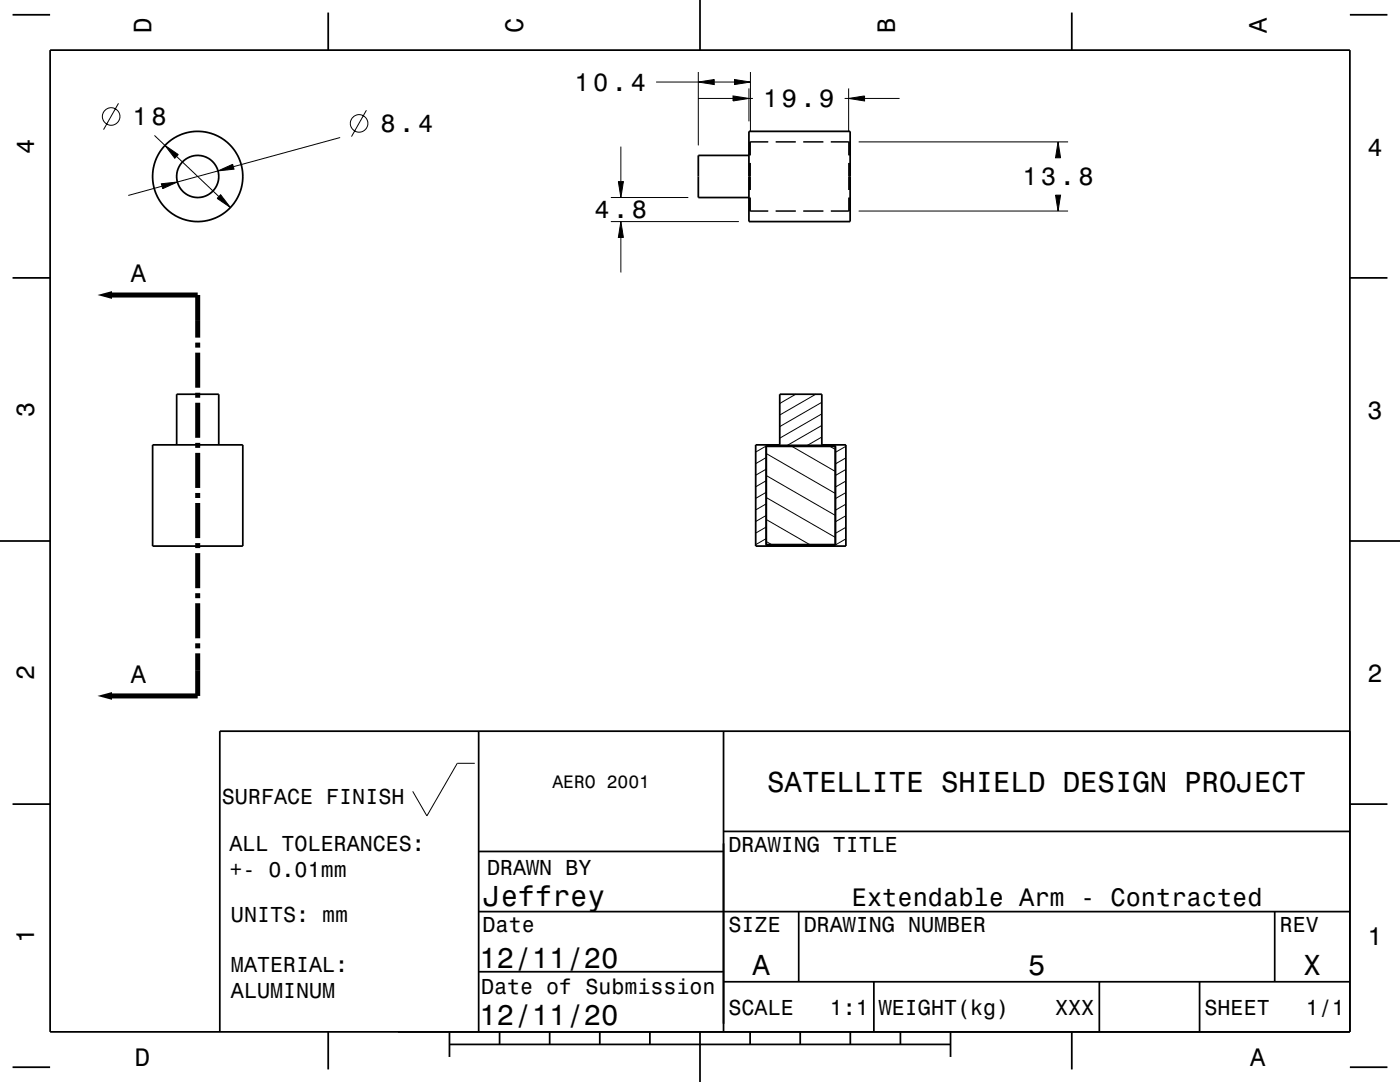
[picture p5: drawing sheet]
<svg xmlns="http://www.w3.org/2000/svg" width="279mm" height="216mm" viewBox="0 0 279 216" stroke-linecap="round" stroke-linejoin="round" font-family="sans-serif">
<g fill="none" stroke="#000" stroke-width=".2">
<path d="M130.9 16.4h8.5M139.3 19.6h7M139.4 16.4l3.1-.5v1zM139.4 14.4v14.6M142.5 16.4h4.1M146.3 19.1l3.2 .5-3.2 .5zM146.6 15.9l3.2 .5-3.2 .5zM149.5 17.6v6.6M149.5 19.6h.8M149.8 14.4v11.9M168.6 19.6h.8M169.4 19.6l3.1-.5v1z"/>
<path d="M169.4 17.6v8.7M172.5 19.6h7M23.6 20.6l-2.9 5.3M30.8 27l2.1 2M32.2 36.7l3.2-.4-2.9 1.3zM32.3 37.2l-6.7 1.8M32.9 29l2.7 1.8-.7 .8zM35.2 31.2l8.5 8M43.5 34.1l2.9-1.3 .3 1zM43.5 34.1l-8.1 2.2M44 38.9l2 2.5-2.7-1.8zM67.9 27.4l-21.3 5.9"/>
<path d="M73.1 22l-3 5.3M121.9 39.4h15.5M123.4 36.2h1l-.5 3.2zM123.9 29.3v6.9M149.6 39.4v2.7h3.7M149.6 32.5v5.4M149.8 28.3v2.7M149.8 32.5v5.4M149.8 39.4v2.7M153.3 28.3h-3.7v2.7M154.8 28.3h4M160.3 28.3h4"/>
<path d="M165.8 28.3h3.8v2.7M169.4 28.3v2.7M169.4 32.5v5.4M169.4 39.4v2.7M169.6 39.4v2.7h-3.8M169.6 32.5v5.4M171.4 28.3h41.8M210.7 38.9h1l-.5 3.2zM211.2 28.3l.5 3.2h-1zM121.9 44.2h25.6M123.9 44.2l.5 3.2h-1zM123.9 47.4v7"/>
<path d="M154.8 42.1h4M160.3 42.1h4M171.4 42.1h41.8M158.8 78.7l-3.2 1.8M162.8 78.7l-7.2 4.1M152.9 90.5l13.8 8M152.9 94.9l13.8 7.9M152.9 99.3l13.8 7.9M152.9 98.2l-2.1 1.2M152.9 95.9l-2.1 1.2M152.9 93.6l-2.1 1.2M152.9 91.3l-2.1 1.2"/>
<path d="M152.9 89l-2.1 1.2M153.3 88.8l-.2 .1M158 89.1l8.7 5M164 87.2l-2.9 1.7M164 84.9l-6.9 4M164 82.6l-8.4 4.8M164 80.3l-8.4 4.8M165.3 88.8l-.2 .1M165.6 89.1l1.1 .6M168.8 98.3l-2.1 1.2M168.8 96l-2.1 1.2M168.8 93.7l-2.1 1.2"/>
<path d="M168.8 91.4l-2.1 1.2M168.8 89.1l-2.1 1.2M152.9 103.7l8.7 5M152.9 108l1.1 .7M152.9 107.5l-2.1 1.2M152.9 105.2l-2.1 1.2M152.9 102.8l-2.1 1.3M152.9 100.5l-2.1 1.3M154.5 108.9l-.2 .1M158.5 108.9l-.2 .1M162.5 108.9l-.2 .1M166.5 108.9l-.2 .1"/>
<path d="M168.8 107.5l-2.1 1.2M168.8 105.2l-2.1 1.2M168.8 102.9l-2.1 1.2M168.8 100.6l-2.1 1.2M94.8 152.3h-3.5l-6.1 10.5-2.8-4.9"/>
<circle cx="22.2" cy="23.2" r="1.75"/>
<circle cx="71.7" cy="24.6" r="1.75"/>
</g>
<g fill="none" stroke="#000" stroke-width=".35">
<path d="M2.5 2.9h7.5M10 10h259.4v195.9h-259.4zM65.5 2.5v7.5M139.7 0v10M213.9 2.5v7.5M269.4 2.9h7.5M149.5 31h-10.1v8.4h10.1M149.5 26.2h20.2v18h-20.2zM2.5 55.4h7.5M269.4 55.4h7.5M155.6 78.7h8.4v10.1h4.8v20.2h-18v-20.2h4.8zM30.5 88.8h18v20.2h-18z"/>
<path d="M35.3 88.8v-10.1h8.4v10.1M152.9 88.9h13.8v20h-13.8zM152.9 89.1h13.8M0 107.9h10M152.9 108.7h13.8M269.4 107.9h10M95.5 145.9v60M144.4 145.9v60M269.4 145.9h-225.5v60M2.5 160.5h7.5M95.5 169.9h48.9M144.4 165.9h125"/>
<path d="M269.4 160.5h7.5M95.5 193.9h48.9M95.5 181.9h173.9M144.4 195.9h125M159.4 181.9v14M174.4 195.9v10M219.4 195.9v10M239.4 195.9v10M254.4 181.9v14M2.5 213h7.5M65.5 205.9v7.5M89.7 208.4h100"/>
<path d="M89.7 205.9v5M99.7 205.9v2.5M109.7 205.9v2.5M119.7 205.9v2.5M129.7 205.9v2.5M139.7 205.9v10M149.7 205.9v2.5M159.7 205.9v2.5M169.7 205.9v2.5M179.7 205.9v2.5M189.7 205.9v5M213.9 205.9v7.5"/>
<path d="M269.4 213h7.5"/>
<circle cx="39.5" cy="35.2" r="4.2"/>
<circle cx="39.5" cy="35.2" r="9"/>
</g>
<g fill="none" stroke="#000" stroke-width="1" stroke-linecap="butt">
<path d="M22.4 58.9h17.1v8.5M39.5 68.4v1M39.5 70.4v7M39.5 78.4v1M39.5 80.4v7M39.5 88.4v1M39.5 90.4v7M39.5 98.4v1M39.5 100.4v7M39.5 108.4v1M39.5 110.4v7M39.5 118.4v1"/>
<path d="M39.5 120.4v7M39.5 128.4v1M39.5 130.4v8.5h-17.1"/>
</g>
<g fill="#000">
<path d="M139.4 16.4l3.1-.5v1z" fill-rule="evenodd"/>
<path d="M146.6 15.9l3.2 .5-3.2 .5z" fill-rule="evenodd"/>
<path d="M169.4 19.6l3.1-.5v1z" fill-rule="evenodd"/>
<path d="M32.2 36.7l3.2-.4-2.9 1.3z" fill-rule="evenodd"/>
<path d="M32.9 29l2.7 1.8-.7 .8z" fill-rule="evenodd"/>
<path d="M44 38.9l2 2.5-2.7-1.8z" fill-rule="evenodd"/>
<path d="M43.5 34.1l2.9-1.3 .3 1z" fill-rule="evenodd"/>
<path d="M123.4 36.2h1l-.5 3.2z" fill-rule="evenodd"/>
<path d="M146.3 19.1l3.2 .5-3.2 .5z" fill-rule="evenodd"/>
<path d="M210.7 38.9h1l-.5 3.2z" fill-rule="evenodd"/>
<path d="M211.2 28.3l.5 3.2h-1z" fill-rule="evenodd"/>
<path d="M19.5 58.9l2.9-.8v1.5z" fill-rule="evenodd"/>
<path d="M123.9 44.2l.5 3.2h-1z" fill-rule="evenodd"/>
<path d="M19.5 138.9l2.9-.8v1.5z" fill-rule="evenodd"/>
</g>
<g font-size="5.8">
<text x="153.1" y="158">SATELLITE SHIELD DESIGN PROJECT</text>
<text x="96.5" y="180.8">Jeffrey</text>
<text x="95.7" y="193.1">12/11/20</text>
<text x="150.2" y="194.5">A</text>
<text x="205.2" y="194.5">5</text>
<text x="260.2" y="194.5">X</text>
<text x="95.7" y="204.5">12/11/20</text>
</g>
<g font-size="5">
<text x="30.2" y="6.5" transform="rotate(-90 30.2 6.5)">D</text>
<text x="104.4" y="6.5" transform="rotate(-90 104.4 6.5)">C</text>
<text x="178.6" y="6.5" transform="rotate(-90 178.6 6.5)">B</text>
<text x="252.8" y="6.5" transform="rotate(-90 252.8 6.5)">A</text>
<text x="114.7" y="18.1">10.4</text>
<text x="152.3" y="21.4">19.9</text>
<text x="26.5" y="25">18</text>
<text x="76" y="26.4">8.4</text>
<text x="6.8" y="30.7" transform="rotate(-90 6.8 30.7)">4</text>
<text x="272.9" y="31">4</text>
<text x="204" y="37">13.8</text>
<text x="118.7" y="43.6">4.8</text>
<text x="26.1" y="56.2">A</text>
<text x="6.8" y="83.2" transform="rotate(-90 6.8 83.2)">3</text>
<text x="272.9" y="83.5">3</text>
<text x="6.8" y="135.7" transform="rotate(-90 6.8 135.7)">2</text>
<text x="26.1" y="136.2">A</text>
<text x="272.9" y="136">2</text>
<text x="170" y="180.8">Extendable Arm - Contracted</text>
<text x="6.8" y="188.2" transform="rotate(-90 6.8 188.2)">1</text>
<text x="272.9" y="188.5">1</text>
<text x="26.9" y="212.7">D</text>
<text x="249.5" y="212.7">A</text>
</g>
<g font-size="4.3">
<text x="44.3" y="160.4">SURFACE FINISH</text>
<text x="45.8" y="169.8">ALL TOLERANCES:</text>
<text x="145.4" y="170.1">DRAWING TITLE</text>
<text x="45.8" y="174.9">+- 0.01mm</text>
<text x="97.2" y="174.7">DRAWN BY</text>
<text x="46.1" y="184.1">UNITS: mm</text>
<text x="96.3" y="186.1">Date</text>
<text x="145.4" y="186.1">SIZE</text>
<text x="160.4" y="186.1">DRAWING NUMBER</text>
<text x="255.4" y="186.1">REV</text>
<text x="46.1" y="194">MATERIAL:</text>
<text x="46.1" y="199.2">ALUMINUM</text>
<text x="96" y="198.3">Date of Submission</text>
<text x="145.4" y="202.5">SCALE</text>
<text x="165.6" y="202.5">1:1</text>
<text x="175.4" y="202.5">WEIGHT(kg)</text>
<text x="210.6" y="202.5">XXX</text>
<text x="240.4" y="202.5">SHEET</text>
<text x="260.6" y="202.5">1/1</text>
</g>
<text font-size="3.6" x="110.2" y="157.2">AERO 2001</text>
</svg>
